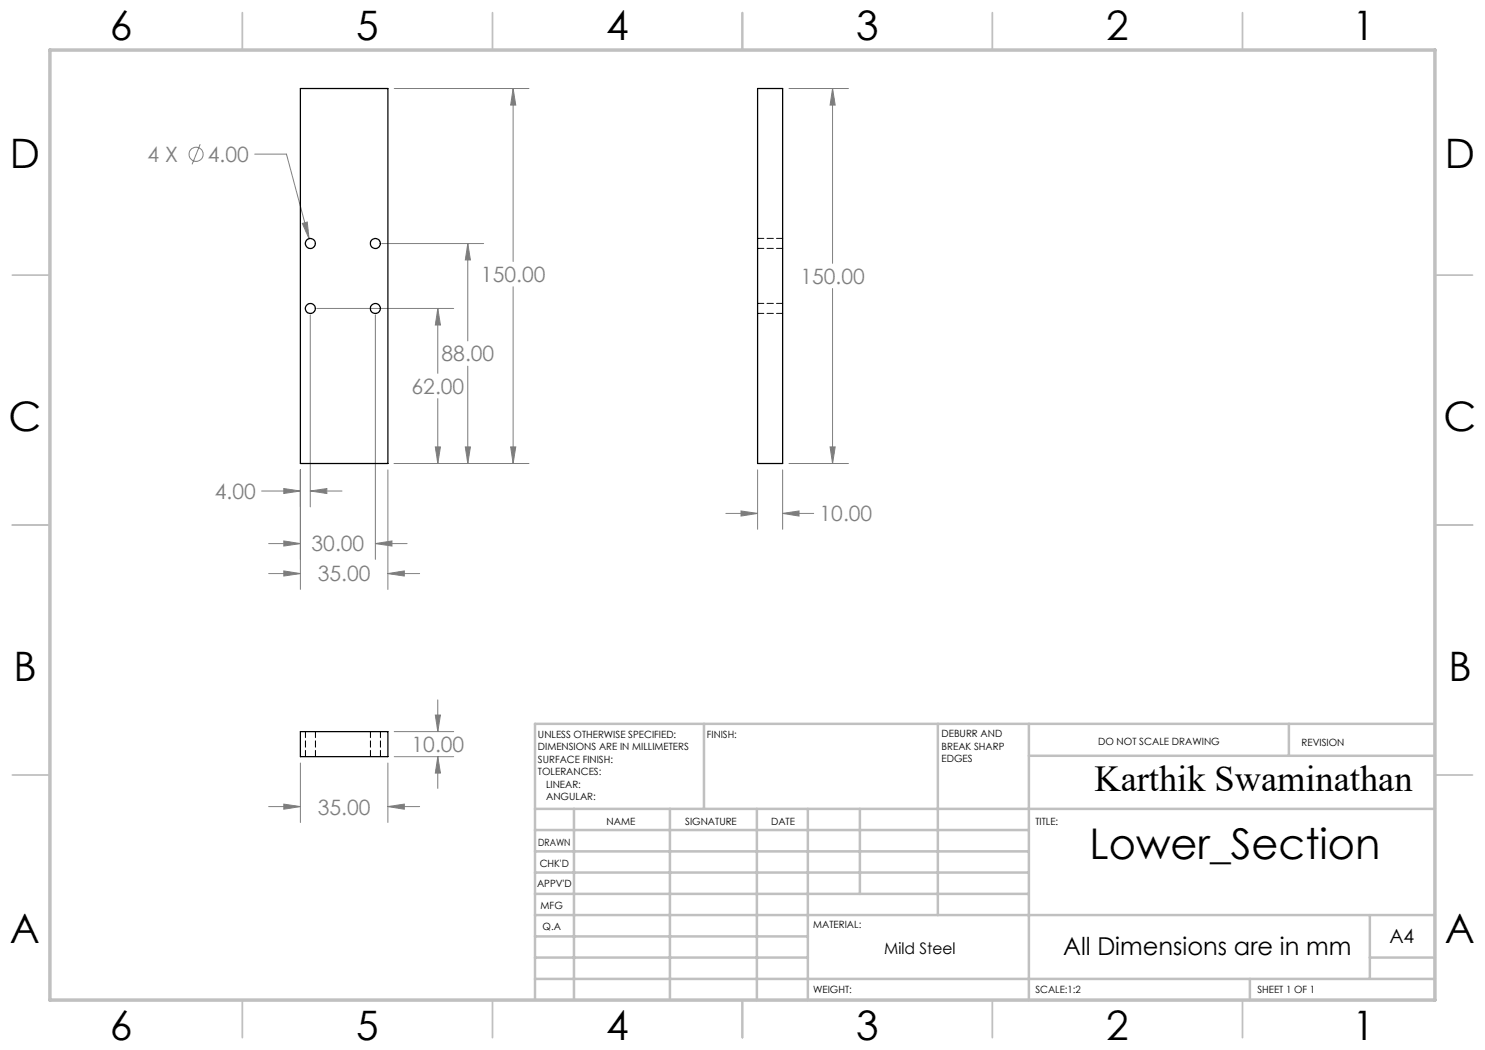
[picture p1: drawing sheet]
<svg xmlns="http://www.w3.org/2000/svg" width="297mm" height="210mm" viewBox="0 0 297 210" stroke-linecap="round" stroke-linejoin="round" font-family="sans-serif">
<g fill="none" stroke="#808080" stroke-width=".2">
<path d="M78.8 17.7h27M102.6 17.7l.6 3.3h-1.1zM102.6 17.7v34.6M157.8 17.7h11.9M166.5 17.7l.5 3.3h-1zM166.5 17.7v35M40 28.8l-1.6 4.1M50.9 30.8h6.4l4.5 16.9M60.5 44.7l1-.3 .3 3.3zM76.3 48.7h20.4M93.6 48.7l.5 3.3h-1zM93.6 48.7v19.5"/>
<path d="M102.6 57.4v35.3M166.5 57.7v35M62.1 63v38.4M63.3 61.7h27.4M75.1 63v48.9M87.6 61.7l.5 3.3h-1zM87.6 61.7v13M87.6 79.7v13M93.6 73.2v19.5M52.3 98.2h7.8M56.8 97.7l3.3 .5-3.3 .5zM60.1 94v23.9"/>
<path d="M62.1 98.2l3.3-.5v1zM62.1 98.2h6.3M77.6 94v23.9M78.8 92.7h27M87.1 89.4h1l-.5 3.3zM93.1 89.4h1l-.5 3.3zM102.1 89.4h1.1l-.6 3.3zM151.5 94v11.9M156.5 94v11.9M157.8 92.7h11.9M166 89.4h1l-.5 3.3zM53.7 108.7h6.4"/>
<path d="M53.7 114.7h6.4M56.8 108.2l3.3 .5-3.3 .5zM56.8 114.2l3.3 .5-3.3 .5zM75.1 108.7l3.3-.5v1zM75.1 108.7h6.3M77.6 114.7l3.3-.5v1zM77.6 114.7h6.3M145.2 102.7h6.3M148.2 102.2l3.3 .5-3.3 .5zM156.5 102.7l3.3-.5v1zM156.5 102.7h6.2M87.6 140v6.3"/>
<path d="M60.1 152.6v11.9M77.6 152.6v11.9M78.8 151.3h11.9M78.8 146.3h11.9M87.1 143h1l-.5 3.3zM87.6 151.3l.5 3.3h-1zM87.6 151.3v6.4M53.7 161.3h6.4M56.8 160.8l3.3 .5-3.3 .5zM77.6 161.3l3.3-.5v1zM77.6 161.3h6.3"/>
<circle cx="39.2" cy="30.9" r="1.41"/>
</g>
<g fill="none" stroke="#c0c0c0" stroke-width=".35">
<path d="M48.5 2.5v7.5M98.5 2.5v7.5M148.5 2.5v7.5M198.5 2.5v7.5M248.5 2.5v7.5M2.5 55h7.5M287 55h7.5M2.5 105h7.5M287 105h7.5M2.5 155h7.5M287 155h7.5M48.5 200v7.5"/>
<path d="M98.5 200v7.5M148.5 200v7.5M198.5 200v7.5M248.5 200v7.5"/>
</g>
<g fill="none" stroke="#c0c0c0" stroke-width=".5">
<path d="M140.8 144.8v17M187.6 144.8v38.2M205.8 144.8v55.2M205.8 151.2h81.2M257.8 144.8v6.4M287 144.8h-180v55.2M107 161.8h180M107 178.8h98.8M107 174.5h98.8M107 170.3h98.8M107 166h98.8M114.8 161.8v38.2"/>
<path d="M134 161.8v38.2M151.4 161.8v38.2M161.6 161.8v38.2M172 161.8v17M107 195.8h180M107 191.5h54.6M107 187.3h54.6M107 183h180M250 195.8v4.2M274 191.5h13M274 183v12.8"/>
</g>
<path d="M10 10h277v190h-277z" fill="none" stroke="#c0c0c0" stroke-width=".7"/>
<path d="M56.8 97.7l3.3 .5-3.3 .5zM62.1 98.2l3.3-.5v1zM56.8 108.2l3.3 .5-3.3 .5zM75.1 108.7l3.3-.5v1zM56.8 114.2l3.3 .5-3.3 .5zM77.6 114.7l3.3-.5v1zM87.1 89.4h1l-.5 3.3zM87.6 61.7l.5 3.3h-1zM93.1 89.4h1l-.5 3.3zM93.6 48.7l.5 3.3h-1zM102.1 89.4h1.1l-.6 3.3zM102.6 17.7l.6 3.3h-1.1zM60.5 44.7l1.3 3-.3-3.3zM56.8 160.8l3.3 .5-3.3 .5zM77.6 161.3l3.3-.5v1zM87.6 151.3l.5 3.3h-1zM87.1 143h1l-.5 3.3zM148.2 102.2l3.3 .5-3.3 .5zM156.5 102.7l3.3-.5v1zM166 89.4h1l-.5 3.3zM166.5 17.7l.5 3.3h-1z" fill="#808080"/>
<g fill="none" stroke="#000" stroke-width=".25">
<path d="M60.1 17.7h17.5v75h-17.5zM151.5 17.7h5v75h-5zM60.1 146.3h17.5v5h-17.5z"/>
<circle cx="62.1" cy="48.7" r="1"/>
<circle cx="75.1" cy="48.7" r=".99"/>
<circle cx="62.1" cy="61.7" r="1"/>
<circle cx="75.1" cy="61.7" r=".99"/>
</g>
<path d="M151.5 49.7h5M156.5 47.7h-5M151.5 62.7h5M156.5 60.7h-5M61.1 146.3v5M63.1 151.3v-5M74.1 146.3v5M76.1 151.3v-5" fill="none" stroke="#000" stroke-width=".2" stroke-dasharray="1.3 .6"/>
<text font-size="8.5" x="217.9" y="171.8">Lower_Section</text>
<g font-size="8.1">
<text x="22" y="8">6</text>
<text x="71.2" y="8">5</text>
<text x="121.2" y="8">4</text>
<text x="171.3" y="8">3</text>
<text x="221.3" y="8">2</text>
<text x="270.5" y="8">1</text>
<text x="2" y="33.6">D</text>
<text x="289" y="33.6">D</text>
<text x="1.7" y="86.1">C</text>
<text x="288.7" y="86.1">C</text>
<text x="2.7" y="136.1">B</text>
<text x="289.7" y="136.1">B</text>
<text x="2" y="188.6">A</text>
<text x="289" y="188.6">A</text>
<text x="22" y="208">6</text>
<text x="71.2" y="208">5</text>
<text x="121.2" y="208">4</text>
<text x="171.3" y="208">3</text>
<text x="221.3" y="208">2</text>
<text x="270.5" y="208">1</text>
</g>
<text font-size="7.3" x="218.9" y="158.1">Karthik Swaminathan</text>
<text font-size="4.9" x="212.6" y="191">All Dimensions are in mm</text>
<g font-size="4.2" fill="#808080">
<text x="29.5" y="32.4">4 X</text>
<text x="41.6" y="32.4">4.00</text>
<text x="96.2" y="56.4">150.00</text>
<text x="160.1" y="56.8">150.00</text>
<text x="88.3" y="72.3">88.00</text>
<text x="82.3" y="78.8">62.00</text>
<text x="43" y="99.8">4.00</text>
<text x="163.9" y="104.3">10.00</text>
<text x="62.3" y="110.3">30.00</text>
<text x="63.6" y="116.3">35.00</text>
<text x="82.3" y="150.4">10.00</text>
<text x="63.6" y="162.9">35.00</text>
</g>
<text font-size="3.9" x="277.9" y="188.5">A4</text>
<text font-size="3.2" x="176.8" y="190.9">Mild Steel</text>
<g font-size="2">
<text x="107.6" y="147.6">UNLESS OTHERWISE SPECIFIED:</text>
<text x="141.4" y="147.6">FINISH:</text>
<text x="188.3" y="147.5">DEBURR AND</text>
<text x="188.3" y="150">BREAK SHARP</text>
<text x="219.6" y="149">DO NOT SCALE DRAWING</text>
<text x="260.3" y="149.2">REVISION</text>
<text x="107.6" y="150.1">DIMENSIONS ARE IN MILLIMETERS</text>
<text x="107.6" y="152.6">SURFACE FINISH:</text>
<text x="107.6" y="155.1">TOLERANCES:</text>
<text x="188.3" y="152.5">EDGES</text>
<text x="109.2" y="157.6">LINEAR:</text>
<text x="109.2" y="160.1">ANGULAR:</text>
<text x="121.3" y="165">NAME</text>
<text x="137" y="164.9">SIGNATURE</text>
<text x="154.2" y="164.9">DATE</text>
<text x="207.1" y="164.9">TITLE:</text>
<text x="107.6" y="169.1">DRAWN</text>
<text x="107.9" y="173.3">CHK'D</text>
<text x="107.4" y="177.4">APPV'D</text>
<text x="108.1" y="181.8">MFG</text>
<text x="108.5" y="186">Q.A</text>
<text x="162.6" y="185.5">MATERIAL:</text>
<text x="162.6" y="198.5">WEIGHT:</text>
<text x="207.1" y="198.6">SCALE:1:2</text>
<text x="251.5" y="198.6">SHEET 1 OF 1</text>
</g>
</svg>
